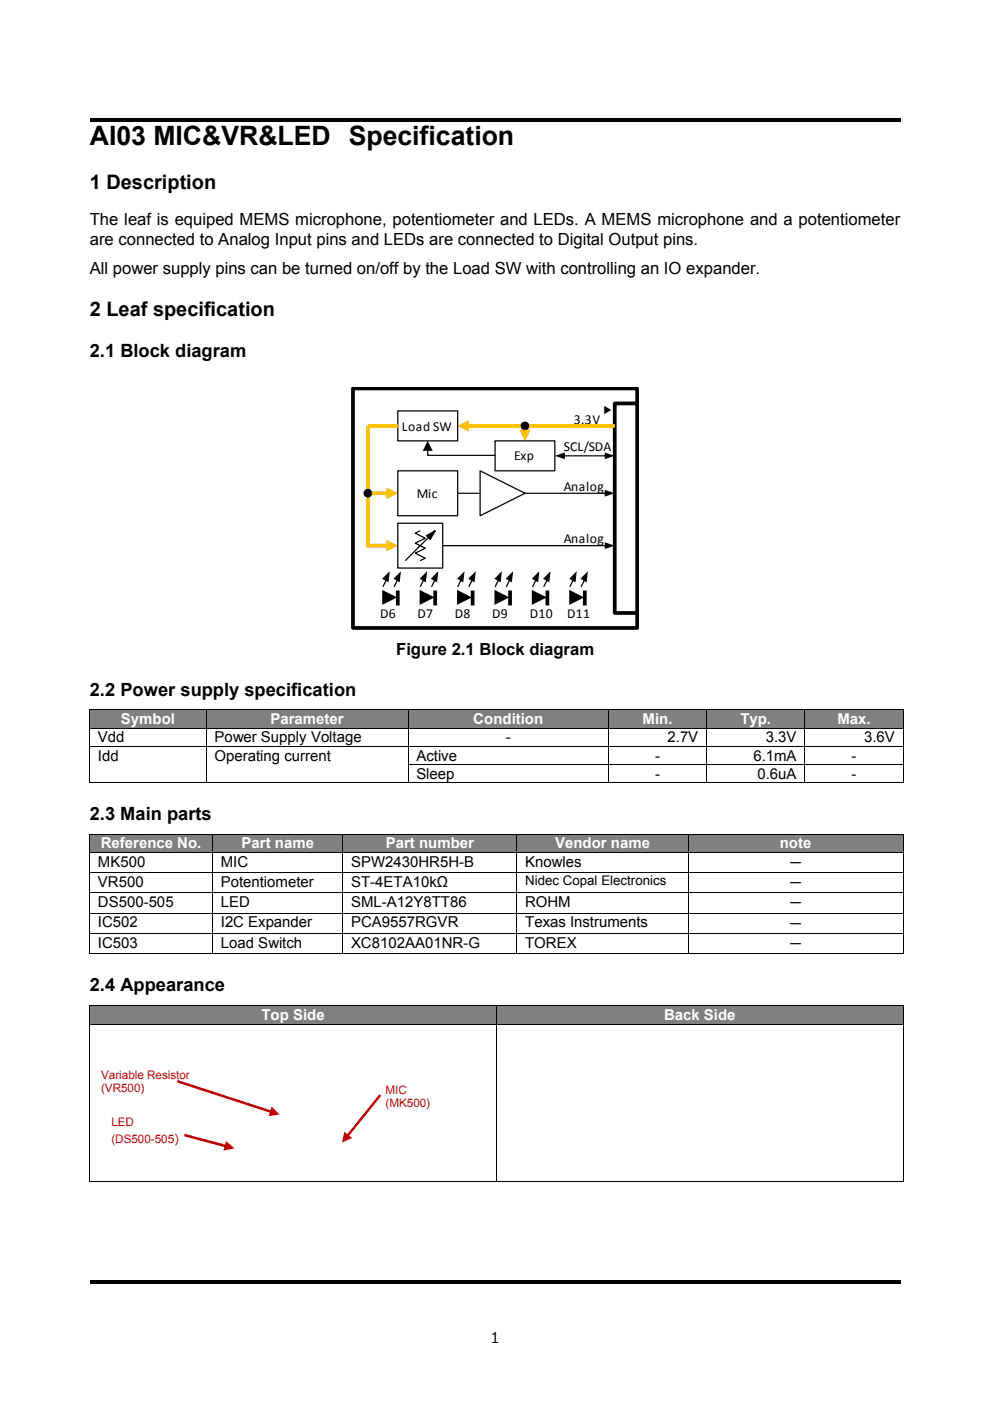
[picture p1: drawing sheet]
<svg xmlns="http://www.w3.org/2000/svg" width="210mm" height="297mm" viewBox="0 0 210 297" stroke-linecap="round" stroke-linejoin="round" font-family="sans-serif">
<path d="M19 24.9h172.1v.8h-172.1zM19 271.4h172.1v.7h-172.1z" fill="#000"/>
<g fill="#808080">
<path d="M19.1 150.6h24.6v3.7h-24.6z"/>
<path d="M20.8 150.6h21.2v3.6h-21.2z"/>
<path d="M43.9 150.6h42.6v3.7h-42.6z"/>
<path d="M45.5 150.6h39.3v3.6h-39.3z"/>
<path d="M86.7 150.6h42.3v3.7h-42.3z"/>
<path d="M88.3 150.6h39v3.6h-39z"/>
<path d="M129.2 150.6h20.6v3.7h-20.6z"/>
<path d="M130.8 150.6h17.3v3.6h-17.3z"/>
<path d="M150 150.6h20.6v3.7h-20.6z"/>
<path d="M151.6 150.6h17.4v3.6h-17.4z"/>
<path d="M170.8 150.6h20.7v3.7h-20.7z"/>
<path d="M172.5 150.6h17.3v3.6h-17.3z"/>
</g>
<path d="M19 150.4h.1v.2h-.1zM191.5 150.4h.2v.2h-.2zM19 162h.1v.2h-.1zM43.7 162h.2v.2h-.2zM191.5 165.8h.2v.2h-.2z" fill="#000"/>
<g fill="none" stroke="#000" stroke-width=".21">
<path d="M19 150.5h172.7M19 154.4h172.7M19 158.2h172.7M19 150.6v3.7M19 154.5v3.7M19 158.3v3.7M43.8 150.6v3.7M43.8 154.5v3.7M43.8 158.3v3.7M86.6 150.6v3.7M86.6 154.5v3.7M86.6 158.3v3.7"/>
<path d="M129.1 150.6v3.7M129.1 154.5v3.7M129.1 158.3v3.7M149.9 150.6v3.7M149.9 154.5v3.7M149.9 158.3v3.7M170.7 150.6v3.7M170.7 154.5v3.7M170.7 158.3v3.7M191.6 150.6v3.7M191.6 154.5v3.7M191.6 158.3v3.7"/>
<path d="M19 165.9h24.7M19 162.2v3.8M43.8 162.2v3.8M43.9 165.9h42.6M86.5 162.1h105.2M86.6 162.2v3.8M86.7 165.9h42.3M129.1 162.2v3.8M129.2 165.9h20.6M149.9 162.2v3.8M150 165.9h20.6M170.7 162.2v3.8"/>
<path d="M170.8 165.9h20.7M191.6 162.2v3.8"/>
</g>
<g fill="#808080">
<path d="M19.1 177h25.9v3.6h-25.9z"/>
<path d="M20.8 177h22.5v3.6h-22.5z"/>
<path d="M45.1 177h27.6v3.6h-27.6z"/>
<path d="M46.8 177h24.2v3.6h-24.2z"/>
<path d="M72.8 177h36.8v3.6h-36.8z"/>
<path d="M74.5 177h33.4v3.6h-33.4z"/>
<path d="M109.7 177h36.2v3.6h-36.2z"/>
<path d="M111.4 177h32.8v3.6h-32.8z"/>
<path d="M146 177h45.5v3.6h-45.5z"/>
<path d="M147.7 177h42.1v3.6h-42.1z"/>
</g>
<path d="M19 176.8h.1v.2h-.1zM191.5 176.8h.2v.2h-.2zM191.5 202.1h.2v.2h-.2z" fill="#000"/>
<g fill="none" stroke="#000" stroke-width=".21">
<path d="M19 176.9h172.7M19 177v3.6M45.1 177v3.6M72.7 177v3.6M109.6 177v3.6M146 177v3.6M191.6 177v3.6M19 180.7h172.7M19 185h172.7M19 189.3h172.7M19 193.6h172.7M19 197.9h172.7"/>
<path d="M19 180.8v4.1M19 185.1v4.1M19 189.4v4.1M19 193.7v4.1M19 198v4.3M45.1 180.8v4.1M45.1 185.1v4.1M45.1 189.4v4.1M45.1 193.7v4.1M45.1 198v4.3M72.7 180.8v4.1M72.7 185.1v4.1"/>
<path d="M72.7 189.4v4.1M72.7 193.7v4.1M72.7 198v4.3M109.6 180.8v4.1M109.6 185.1v4.1M109.6 189.4v4.1M109.6 193.7v4.1M109.6 198v4.3M146 180.8v4.1M146 185.1v4.1M146 189.4v4.1M146 193.7v4.1"/>
<path d="M146 198v4.3M191.6 180.8v4.1M191.6 185.1v4.1M191.6 189.4v4.1M191.6 193.7v4.1M191.6 198v4.3M19 202.2h26M45.2 202.2h27.5M72.8 202.2h36.7M109.7 202.2h36.2M146 202.2h45.5"/>
</g>
<g fill="#808080">
<path d="M19.1 213.3h86.1v3.9h-86.1z"/>
<path d="M20.8 213.3h82.8v3.6h-82.8z"/>
<path d="M105.4 213.3h86.1v3.9h-86.1z"/>
<path d="M107 213.3h82.8v3.6h-82.8z"/>
</g>
<path d="M19 213.1h.1v.2h-.1zM191.5 213.1h.2v.2h-.2zM191.5 250.3h.2v.2h-.2z" fill="#000"/>
<path d="M19 213.2h172.7M19 217.3h172.7M19 213.3v3.9M19 217.4v33.1M105.3 213.3v3.9M105.3 217.4v33.1M191.6 213.3v3.9M191.6 217.4v33.1M19 250.4h86.2M105.4 250.4h86.1" fill="none" stroke="#000" stroke-width=".21"/>
<path d="M74.9 82.4h60.2v50.7h-60.2z" fill="none" stroke="#000" stroke-width=".79" stroke-linecap="butt"/>
<path d="M130.4 85.5h4.7v44.5h-4.7z" fill="#fff"/>
<path d="M130.4 85.5h4.7v44.5h-4.7z" fill="none" stroke="#000" stroke-width=".79" stroke-linecap="butt"/>
<path d="M84.4 99.8h12.7v9.5h-12.7z" fill="none" stroke="#000" stroke-width=".26"/>
<g fill="#ffc000">
<path d="M99.1 89.9h31.3v.8h-31.3zM97.1 90.3l2.3-1.2v2.4z"/>
<path d="M77.6 90.3h.8v25.4l-.4-.4h4.4v.8h-4.4l-.4-.4zM82 114.5l2.4 1.2-2.4 1.2z"/>
</g>
<g fill="#000">
<path d="M93.9 115.5h34.7v.3h-34.7zM128.3 115l2.1 .7-2.1 .7z"/>
<path d="M97.1 104.5h31.5v.2h-31.5zM128.3 103.9l2.1 .7-2.1 .7z"/>
</g>
<g fill="none" stroke="#000" stroke-width=".26">
<path d="M84.4 110.9h9.5v9.5h-9.5z"/>
<circle cx="78" cy="104.6" r=".79"/>
</g>
<circle cx="78" cy="104.6" r=".79" fill="#000"/>
<path d="M78.8 104.2h3.6v.8h-3.6zM82 103.4l2.4 1.2-2.4 1.2z" fill="#ffc000"/>
<path d="M84.4 87.1h12.7v6.4h-12.7z" fill="none" stroke="#000" stroke-width=".26"/>
<path d="M78 90.3h6.4" fill="none" stroke="#ffc000" stroke-width=".79" stroke-linecap="butt"/>
<path d="M101.8 99.8l9.6 4.8-9.6 4.7z" fill="#fff"/>
<g fill="none" stroke="#000" stroke-width=".26">
<path d="M101.8 99.8l9.6 4.8-9.6 4.7zM105 93.5h12.7v6.3h-12.7zM89.1 112.5l-1 .6 2.1 1-2.1 1.1 2.1 1-2.1 1.1 2.1 1-1.1 .6M90.5 113.6l1.8-1.1-1.1 1.9zM92.3 112.5l-6.3 6.4M82.3 122.3l-1.1 2.1M84.6 122.3l-1 2.1M90.2 122.3l-1.1 2.1M92.6 122.3l-1.1 2.1M98.1 122.3l-1 2.1M100.5 122.3l-1.1 2.1M106.1 122.3l-1.1 2.1"/>
<path d="M108.4 122.3l-1 2.1M114 122.3l-1.1 2.1M116.4 122.3l-1.1 2.1M121.9 122.3l-1 2.1M124.3 122.3l-1 2.1"/>
<circle cx="111.3" cy="90.3" r=".79"/>
</g>
<g fill="#000">
<path d="M90.5 113.6l1.8-1.1-1.1 1.9zM81.1 125.1l3.1 1.6-3.1 1.5zM81.1 122.7l1.6-1.6-.3 2.4zM83.5 122.7l1.5-1.6-.2 2.4zM89 125.1l3.2 1.6-3.2 1.5zM89 122.7l1.6-1.6-.3 2.4zM91.4 122.7l1.6-1.6-.3 2.4zM96.9 125.1l3.2 1.6-3.2 1.5zM96.9 122.7l1.6-1.6-.2 2.4zM99.3 122.7l1.6-1.6-.3 2.4zM104.9 125.1l3.1 1.6-3.1 1.5zM106.4 121.1l-.2 2.4-1.3-.8z"/>
<path d="M107.3 122.7l1.5-1.6-.2 2.4zM112.8 125.1l3.2 1.6-3.2 1.5zM112.8 122.7l1.6-1.6-.3 2.4zM115.2 122.7l1.6-1.6-.3 2.4zM120.7 125.1l3.2 1.6-3.2 1.5zM120.7 122.7l1.6-1.6-.2 2.4zM123.1 122.7l1.6-1.6-.3 2.4z"/>
<circle cx="111.3" cy="90.3" r=".79"/>
</g>
<path d="M84.4 125.2v3.2M92.3 125.2v3.2M100.2 125.2v3.2M108.2 125.2v3.2M116.1 125.2v3.2M124 125.2v3.2" fill="none" stroke="#000" stroke-width=".79" stroke-linecap="butt"/>
<path d="M110.2 91.1h2.3l-1.1 2.4z" fill="#ffc000"/>
<g fill="#000">
<path d="M90.6 95.2h.2v1.3l-.1-.1h14.3v.3h-14.3l-.1-.2zM90.7 93.5l1.1 2.1h-2.1z"/>
<path d="M119.5 96.5h9.1v.3h-9.1zM117.7 96.6l2.1-.7v1.4zM128.3 95.9l2.1 .7-2.1 .7z"/>
</g>
<path d="M20.3 226.3h21.1v6.1h-21.1z" fill="#fff"/>
<path d="M37.7 229l20 6.5-.1 .5-20.1-6.5zM57.6 234.6l1.7 1.7-2.3 .3z" fill="#c00000"/>
<path d="M80.6 229.4h11.8v6.2h-11.8z" fill="#fff"/>
<path d="M80.5 232l-7.1 8.7 .5 .3 7-8.7zM73 239.9l-.5 2.4 2.2-1z" fill="#c00000"/>
<path d="M22.5 236.2h16.7v7.4h-16.7z" fill="#fff"/>
<path d="M39.2 240.4l8.9 2.4-.2 .5-8.8-2.4zM47.9 241.9l1.8 1.6-2.3 .4z" fill="#c00000"/>
<text font-size="5.7" x="19" y="30.7">AI03 MIC&amp;VR&amp;LED Specification</text>
<g font-size="4.2">
<text x="19" y="40.1">1 Description</text>
<text x="19" y="67">2 Leaf specification</text>
</g>
<g font-size="3.9">
<text x="19" y="75.8">2.1 Block diagram</text>
<text x="19" y="147.5">2.2 Power supply specification</text>
<text x="19" y="173.9">2.3 Main parts</text>
<text x="19" y="210.2">2.4 Appearance</text>
</g>
<g font-size="3.5">
<text x="19" y="47.8">The leaf is equiped MEMS microphone, potentiometer and LEDs. A MEMS microphone and a potentiometer</text>
<text x="19" y="51.9">are connected to Analog Input pins and LEDs are connected to Digital Output pins.</text>
<text x="19" y="58">All power supply pins can be turned on/off by the Load SW with controlling an IO expander.</text>
<text x="84" y="138.8">Figure 2.1 Block diagram</text>
</g>
<g font-size="3.2" fill="#fff">
<text x="25.7" y="153.5">Symbol</text>
<text x="57.4" y="153.5">Parameter</text>
<text x="100.4" y="153.5">Condition</text>
<text x="136.3" y="153.5">Min.</text>
<text x="157" y="153.5">Typ.</text>
<text x="177.6" y="153.5">Max.</text>
<text x="21.4" y="179.9">Reference No.</text>
<text x="51.2" y="179.9">Part name</text>
<text x="81.8" y="179.9">Part number</text>
<text x="117.8" y="179.9">Vendor name</text>
<text x="165.4" y="179.9">note</text>
<text x="55.5" y="216.2">Top Side</text>
<text x="140.8" y="216.2">Back Side</text>
</g>
<g font-size="3.2">
<text x="20.8" y="157.4">Vdd</text>
<text x="20.8" y="161.3">Idd</text>
<text x="45.5" y="161.3">Operating current</text>
<text x="45.5" y="157.4">Power Supply Voltage</text>
<text x="88.3" y="161.3">Active</text>
<text x="107.3" y="157.4">-</text>
<text x="138.9" y="161.3">-</text>
<text x="141.6" y="157.4">2.7V</text>
<text x="159.8" y="161.3">6.1mA</text>
<text x="162.4" y="157.4">3.3V</text>
<text x="180.6" y="161.3">-</text>
<text x="183.3" y="157.4">3.6V</text>
<text x="88.3" y="165.1">Sleep</text>
<text x="138.9" y="165.1">-</text>
<text x="160.7" y="165.1">0.6uA</text>
<text x="180.6" y="165.1">-</text>
<text x="20.8" y="183.7">MK500</text>
<text x="46.8" y="183.7">MIC</text>
<text x="74.5" y="183.7">SPW2430HR5H-B</text>
<text x="111.4" y="183.7">Knowles</text>
<text x="167.2" y="184">－</text>
<text x="20.8" y="188">VR500</text>
<text x="46.8" y="188">Potentiometer</text>
<text x="74.5" y="188">ST-4ETA10kΩ</text>
<text x="167.2" y="188.3">－</text>
<text x="20.8" y="192.3">DS500-505</text>
<text x="20.8" y="196.6">IC502</text>
<text x="46.8" y="196.6">I2C Expander</text>
<text x="46.8" y="192.3">LED</text>
<text x="74.5" y="196.6">PCA9557RGVR</text>
<text x="74.5" y="192.3">SML-A12Y8TT86</text>
<text x="111.4" y="192.3">ROHM</text>
<text x="111.4" y="196.6">Texas Instruments</text>
<text x="167.2" y="192.6">－</text>
<text x="167.2" y="196.9">－</text>
<text x="20.8" y="200.9">IC503</text>
<text x="46.8" y="200.9">Load Switch</text>
<text x="74.5" y="200.9">XC8102AA01NR-G</text>
<text x="111.4" y="200.9">TOREX</text>
<text x="167.2" y="201.2">－</text>
<text x="104" y="284.7">1</text>
</g>
<g font-size="2.9">
<text x="121.7" y="89.9">3.3V</text>
<text x="85.3" y="91.3">Load SW</text>
<text x="119.6" y="95.7">SCL/SDA</text>
<text x="109.1" y="97.6">Exp</text>
<text x="88.4" y="105.5">Mic</text>
<text x="119.6" y="104.2">Analog</text>
<text x="119.6" y="115.2">Analog</text>
<text x="80.6" y="131.1">D6</text>
<text x="88.5" y="131.1">D7</text>
<text x="96.5" y="131.1">D8</text>
<text x="104.4" y="131.1">D9</text>
<text x="112.4" y="131.1">D10</text>
<text x="120.3" y="131.1">D11</text>
</g>
<text font-size="2.8" x="111.4" y="187.7">Nidec Copal Electronics</text>
<g font-size="2.5" fill="#c00000">
<text x="21.4" y="228.8">Variable Resistor</text>
<text x="21.4" y="231.6">(VR500)</text>
<text x="81.8" y="231.9">MIC</text>
<text x="23.6" y="238.7">LED</text>
<text x="81.8" y="234.8">(MK500)</text>
<text x="23.6" y="242.4">(DS500-505)</text>
</g>
<text font-size="2.1" x="129.6" y="88" transform="rotate(-90 129.6 88)">▼</text>
</svg>
